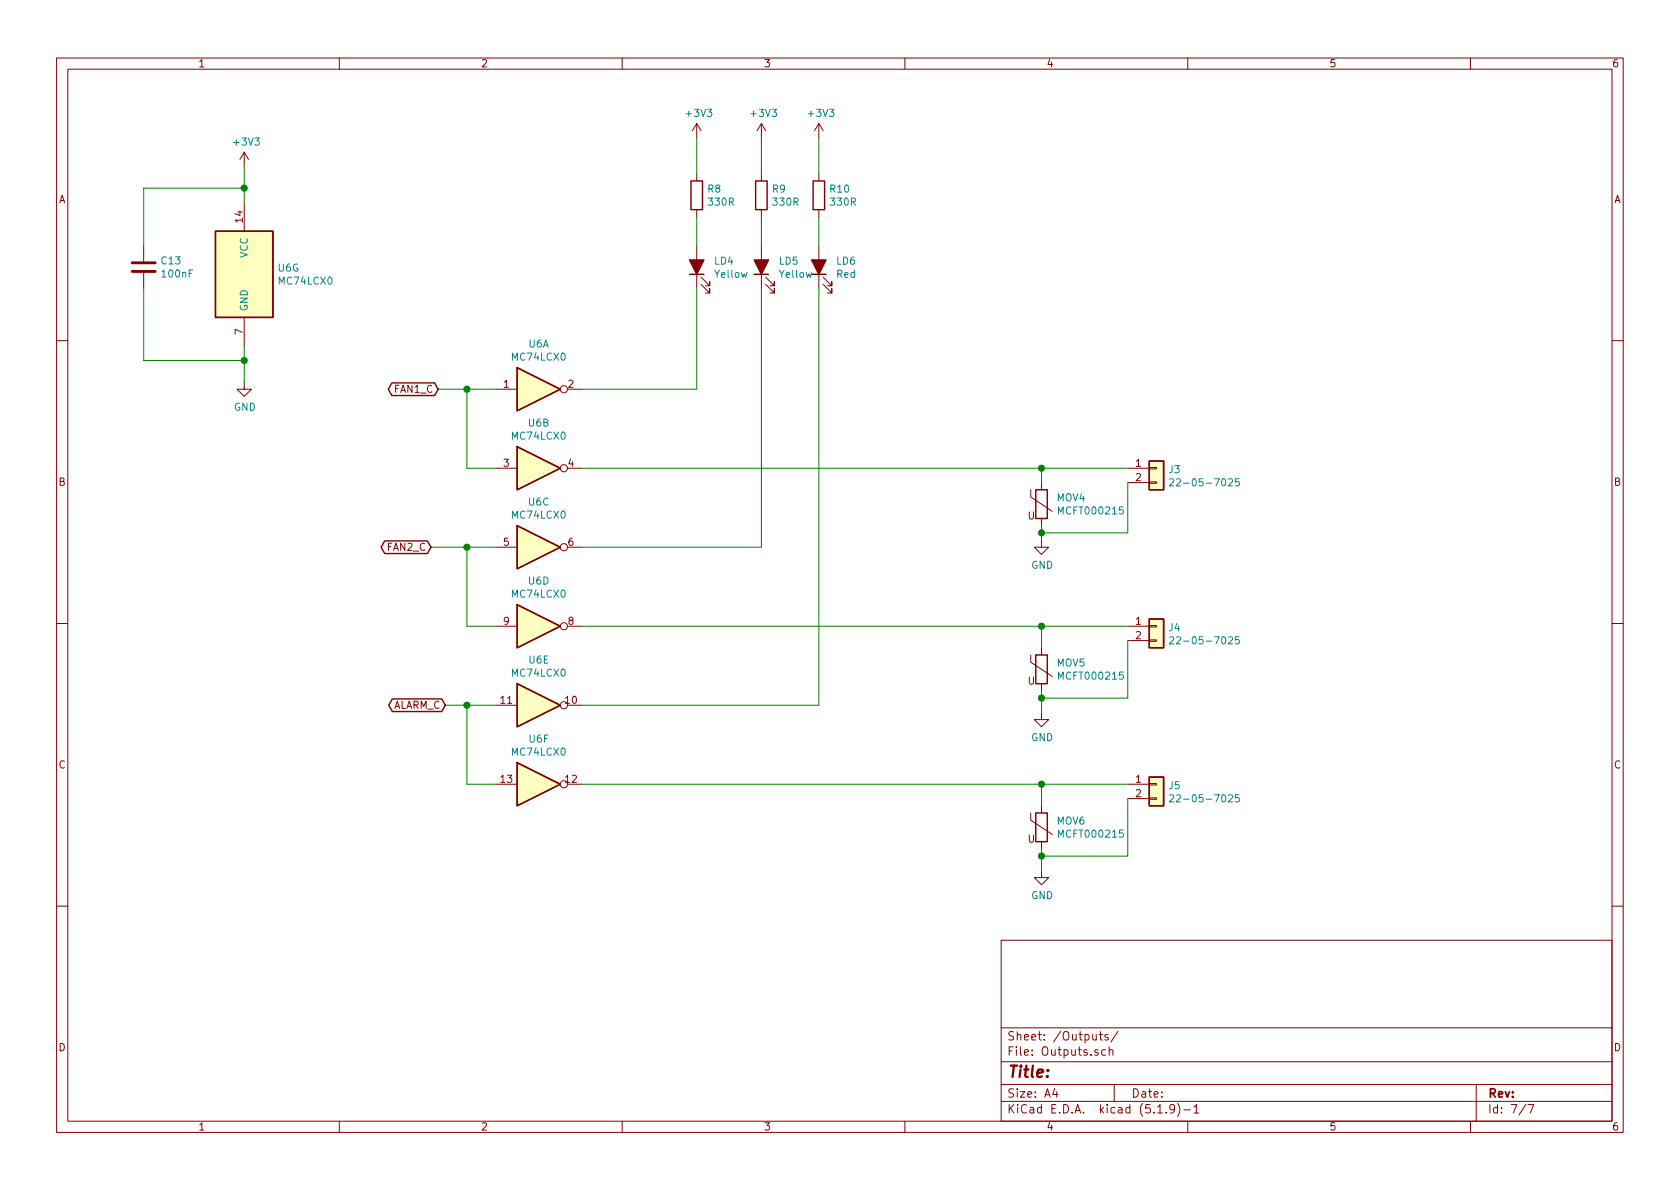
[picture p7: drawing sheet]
EESchema Schematic File Version 4
EELAYER 30 0
EELAYER END
$Descr A4 11693 8268
encoding utf-8
Sheet 7 7
Title ""
Date ""
Rev ""
Comp ""
Comment1 ""
Comment2 ""
Comment3 ""
Comment4 ""
$EndDescr
$Comp
L 74xx:74LS06 U6
U 1 1
P 3750 2700
F 0 "U6" H 3750 3017 50  0000 C CNN
F 1 "MC74LCX0" H 3750 2926 50  0000 C CNN
F 2 "Package_SO:SOIC-14_3.9x8.7mm_P1.27mm" H 3750 2700 50  0001 C CNN
F 3 "http://www.ti.com/lit/gpn/sn74LS06" H 3750 2700 50  0001 C CNN
F 4 "MC74LCX07" H 3750 2700 50  0001 C CNN "Name"
F 5 "ON" H 3750 2700 50  0001 C CNN "Manufacturer"
	1    3750 2700
	1    0    0    -1  
$EndComp
$Comp
L 74xx:74LS06 U6
U 2 1
P 3750 3250
F 0 "U6" H 3750 3567 50  0000 C CNN
F 1 "MC74LCX0" H 3750 3476 50  0000 C CNN
F 2 "Package_SO:SOIC-14_3.9x8.7mm_P1.27mm" H 3750 3250 50  0001 C CNN
F 3 "http://www.ti.com/lit/gpn/sn74LS06" H 3750 3250 50  0001 C CNN
F 4 "MC74LCX07" H 3750 3250 50  0001 C CNN "Name"
F 5 "ON" H 3750 3250 50  0001 C CNN "Manufacturer"
	2    3750 3250
	1    0    0    -1  
$EndComp
$Comp
L 74xx:74LS06 U6
U 3 1
P 3750 3800
F 0 "U6" H 3750 4117 50  0000 C CNN
F 1 "MC74LCX0" H 3750 4026 50  0000 C CNN
F 2 "Package_SO:SOIC-14_3.9x8.7mm_P1.27mm" H 3750 3800 50  0001 C CNN
F 3 "http://www.ti.com/lit/gpn/sn74LS06" H 3750 3800 50  0001 C CNN
F 4 "MC74LCX07" H 3750 3800 50  0001 C CNN "Name"
F 5 "ON" H 3750 3800 50  0001 C CNN "Manufacturer"
	3    3750 3800
	1    0    0    -1  
$EndComp
$Comp
L 74xx:74LS06 U6
U 4 1
P 3750 4350
F 0 "U6" H 3750 4667 50  0000 C CNN
F 1 "MC74LCX0" H 3750 4576 50  0000 C CNN
F 2 "Package_SO:SOIC-14_3.9x8.7mm_P1.27mm" H 3750 4350 50  0001 C CNN
F 3 "http://www.ti.com/lit/gpn/sn74LS06" H 3750 4350 50  0001 C CNN
F 4 "MC74LCX07" H 3750 4350 50  0001 C CNN "Name"
F 5 "ON" H 3750 4350 50  0001 C CNN "Manufacturer"
	4    3750 4350
	1    0    0    -1  
$EndComp
$Comp
L 74xx:74LS06 U6
U 5 1
P 3750 4900
F 0 "U6" H 3750 5217 50  0000 C CNN
F 1 "MC74LCX0" H 3750 5126 50  0000 C CNN
F 2 "Package_SO:SOIC-14_3.9x8.7mm_P1.27mm" H 3750 4900 50  0001 C CNN
F 3 "http://www.ti.com/lit/gpn/sn74LS06" H 3750 4900 50  0001 C CNN
F 4 "MC74LCX07" H 3750 4900 50  0001 C CNN "Name"
F 5 "ON" H 3750 4900 50  0001 C CNN "Manufacturer"
	5    3750 4900
	1    0    0    -1  
$EndComp
$Comp
L 74xx:74LS06 U6
U 6 1
P 3750 5450
F 0 "U6" H 3750 5767 50  0000 C CNN
F 1 "MC74LCX0" H 3750 5676 50  0000 C CNN
F 2 "Package_SO:SOIC-14_3.9x8.7mm_P1.27mm" H 3750 5450 50  0001 C CNN
F 3 "http://www.ti.com/lit/gpn/sn74LS06" H 3750 5450 50  0001 C CNN
F 4 "MC74LCX07" H 3750 5450 50  0001 C CNN "Name"
F 5 "ON" H 3750 5450 50  0001 C CNN "Manufacturer"
	6    3750 5450
	1    0    0    -1  
$EndComp
$Comp
L 74xx:74LS06 U6
U 7 1
P 1700 1900
F 0 "U6" H 1930 1946 50  0000 L CNN
F 1 "MC74LCX0" H 1930 1855 50  0000 L CNN
F 2 "Package_SO:SOIC-14_3.9x8.7mm_P1.27mm" H 1700 1900 50  0001 C CNN
F 3 "http://www.ti.com/lit/gpn/sn74LS06" H 1700 1900 50  0001 C CNN
	7    1700 1900
	1    0    0    -1  
$EndComp
$Comp
L Device:C C13
U 1 1
P 1000 1850
F 0 "C13" H 1115 1896 50  0000 L CNN
F 1 "100nF" H 1115 1805 50  0000 L CNN
F 2 "Capacitor_SMD:C_0805_2012Metric" H 1038 1700 50  0001 C CNN
F 3 "~" H 1000 1850 50  0001 C CNN
	1    1000 1850
	1    0    0    -1  
$EndComp
$Comp
L Device:R R8
U 1 1
P 4850 1350
F 0 "R8" H 4920 1396 50  0000 L CNN
F 1 "330R" H 4920 1305 50  0000 L CNN
F 2 "Resistor_SMD:R_1206_3216Metric" V 4780 1350 50  0001 C CNN
F 3 "~" H 4850 1350 50  0001 C CNN
	1    4850 1350
	1    0    0    -1  
$EndComp
$Comp
L Device:R R9
U 1 1
P 5300 1350
F 0 "R9" H 5370 1396 50  0000 L CNN
F 1 "330R" H 5370 1305 50  0000 L CNN
F 2 "Resistor_SMD:R_1206_3216Metric" V 5230 1350 50  0001 C CNN
F 3 "~" H 5300 1350 50  0001 C CNN
	1    5300 1350
	1    0    0    -1  
$EndComp
$Comp
L Device:R R10
U 1 1
P 5700 1350
F 0 "R10" H 5770 1396 50  0000 L CNN
F 1 "330R" H 5770 1305 50  0000 L CNN
F 2 "Resistor_SMD:R_1206_3216Metric" V 5630 1350 50  0001 C CNN
F 3 "~" H 5700 1350 50  0001 C CNN
	1    5700 1350
	1    0    0    -1  
$EndComp
$Comp
L Device:Varistor MOV4
U 1 1
P 7250 3500
F 0 "MOV4" H 7353 3546 50  0000 L CNN
F 1 "MCFT000215" H 7353 3455 50  0000 L CNN
F 2 "Varistor:RV_Disc_D7mm_W3.4mm_P5mm" V 7180 3500 50  0001 C CNN
F 3 "~" H 7250 3500 50  0001 C CNN
F 4 "MCFT000215" H 7250 3500 50  0001 C CNN "Name"
F 5 "multicomp" H 7250 3500 50  0001 C CNN "Manufacturer"
	1    7250 3500
	1    0    0    -1  
$EndComp
$Comp
L Device:Varistor MOV6
U 1 1
P 7250 5750
F 0 "MOV6" H 7353 5796 50  0000 L CNN
F 1 "MCFT000215" H 7353 5705 50  0000 L CNN
F 2 "Varistor:RV_Disc_D7mm_W3.4mm_P5mm" V 7180 5750 50  0001 C CNN
F 3 "~" H 7250 5750 50  0001 C CNN
F 4 "MCFT000215" H 7250 5750 50  0001 C CNN "Name"
F 5 "multicomp" H 7250 5750 50  0001 C CNN "Manufacturer"
	1    7250 5750
	1    0    0    -1  
$EndComp
$Comp
L Device:LED_ALT LD4
U 1 1
P 4850 1850
F 0 "LD4" V 4889 1732 50  0000 R CNN
F 1 "Yellow" V 4798 1732 50  0000 R CNN
F 2 "LED_THT:LED_D5.0mm" H 4850 1850 50  0001 C CNN
F 3 "~" H 4850 1850 50  0001 C CNN
F 4 "703-0098" H 4850 1850 50  0001 C CNN "Name"
F 5 "multicomp" H 4850 1850 50  0001 C CNN "Manufacturer"
	1    4850 1850
	0    -1   -1   0   
$EndComp
$Comp
L Device:LED_ALT LD5
U 1 1
P 5300 1850
F 0 "LD5" V 5339 1732 50  0000 R CNN
F 1 "Yellow" V 5248 1732 50  0000 R CNN
F 2 "LED_THT:LED_D5.0mm" H 5300 1850 50  0001 C CNN
F 3 "~" H 5300 1850 50  0001 C CNN
F 4 "703-0098" H 5300 1850 50  0001 C CNN "Name"
F 5 "multicomp" H 5300 1850 50  0001 C CNN "Manufacturer"
	1    5300 1850
	0    -1   -1   0   
$EndComp
$Comp
L Device:LED_ALT LD6
U 1 1
P 5700 1850
F 0 "LD6" V 5739 1732 50  0000 R CNN
F 1 "Red" V 5648 1732 50  0000 R CNN
F 2 "LED_THT:LED_D5.0mm" H 5700 1850 50  0001 C CNN
F 3 "~" H 5700 1850 50  0001 C CNN
F 4 "703-0100" H 5700 1850 50  0001 C CNN "Name"
F 5 "multicomp" H 5700 1850 50  0001 C CNN "Manufacturer"
	1    5700 1850
	0    -1   -1   0   
$EndComp
$Comp
L Connector_Generic:Conn_01x02 J3
U 1 1
P 8050 3250
F 0 "J3" H 8130 3242 50  0000 L CNN
F 1 "22-05-7025" H 8130 3151 50  0000 L CNN
F 2 "PCDB_project:IO2" H 8050 3250 50  0001 C CNN
F 3 "~" H 8050 3250 50  0001 C CNN
F 4 "22-05-7025" H 8050 3250 50  0001 C CNN "Name"
F 5 "Molex" H 8050 3250 50  0001 C CNN "Manufacturer"
	1    8050 3250
	1    0    0    -1  
$EndComp
$Comp
L Connector_Generic:Conn_01x02 J4
U 1 1
P 8050 4350
F 0 "J4" H 8130 4342 50  0000 L CNN
F 1 "22-05-7025" H 8130 4251 50  0000 L CNN
F 2 "PCDB_project:IO2" H 8050 4350 50  0001 C CNN
F 3 "~" H 8050 4350 50  0001 C CNN
F 4 "22-05-7025" H 8050 4350 50  0001 C CNN "Name"
F 5 "Molex" H 8050 4350 50  0001 C CNN "Manufacturer"
	1    8050 4350
	1    0    0    -1  
$EndComp
$Comp
L Connector_Generic:Conn_01x02 J5
U 1 1
P 8050 5450
F 0 "J5" H 8130 5442 50  0000 L CNN
F 1 "22-05-7025" H 8130 5351 50  0000 L CNN
F 2 "PCDB_project:IO2" H 8050 5450 50  0001 C CNN
F 3 "~" H 8050 5450 50  0001 C CNN
F 4 "22-05-7025" H 8050 5450 50  0001 C CNN "Name"
F 5 "Molex" H 8050 5450 50  0001 C CNN "Manufacturer"
	1    8050 5450
	1    0    0    -1  
$EndComp
$Comp
L power:+3V3 #PWR0136
U 1 1
P 4850 950
F 0 "#PWR0136" H 4850 800 50  0001 C CNN
F 1 "+3V3" H 4865 1123 50  0000 C CNN
F 2 "" H 4850 950 50  0001 C CNN
F 3 "" H 4850 950 50  0001 C CNN
	1    4850 950 
	1    0    0    -1  
$EndComp
$Comp
L power:GND #PWR0137
U 1 1
P 7250 3750
F 0 "#PWR0137" H 7250 3500 50  0001 C CNN
F 1 "GND" H 7255 3577 50  0000 C CNN
F 2 "" H 7250 3750 50  0001 C CNN
F 3 "" H 7250 3750 50  0001 C CNN
	1    7250 3750
	1    0    0    -1  
$EndComp
$Comp
L power:GND #PWR0138
U 1 1
P 1700 2650
F 0 "#PWR0138" H 1700 2400 50  0001 C CNN
F 1 "GND" H 1705 2477 50  0000 C CNN
F 2 "" H 1700 2650 50  0001 C CNN
F 3 "" H 1700 2650 50  0001 C CNN
	1    1700 2650
	1    0    0    -1  
$EndComp
$Comp
L power:+3V3 #PWR0139
U 1 1
P 1700 1150
F 0 "#PWR0139" H 1700 1000 50  0001 C CNN
F 1 "+3V3" H 1715 1323 50  0000 C CNN
F 2 "" H 1700 1150 50  0001 C CNN
F 3 "" H 1700 1150 50  0001 C CNN
	1    1700 1150
	1    0    0    -1  
$EndComp
Wire Wire Line
	1700 1150 1700 1300
Wire Wire Line
	1000 1700 1000 1300
Wire Wire Line
	1000 1300 1700 1300
Connection ~ 1700 1300
Wire Wire Line
	1700 1300 1700 1400
Wire Wire Line
	1000 2000 1000 2500
Wire Wire Line
	1000 2500 1700 2500
Wire Wire Line
	1700 2500 1700 2400
Wire Wire Line
	1700 2500 1700 2650
Connection ~ 1700 2500
Text GLabel 3050 2700 0    50   BiDi ~ 0
FAN1_C
Text GLabel 3000 3800 0    50   BiDi ~ 0
FAN2_C
Text GLabel 3100 4900 0    50   BiDi ~ 0
ALARM_C
$Comp
L power:GND #PWR0140
U 1 1
P 7250 4950
F 0 "#PWR0140" H 7250 4700 50  0001 C CNN
F 1 "GND" H 7255 4777 50  0000 C CNN
F 2 "" H 7250 4950 50  0001 C CNN
F 3 "" H 7250 4950 50  0001 C CNN
	1    7250 4950
	1    0    0    -1  
$EndComp
$Comp
L power:GND #PWR0141
U 1 1
P 7250 6050
F 0 "#PWR0141" H 7250 5800 50  0001 C CNN
F 1 "GND" H 7255 5877 50  0000 C CNN
F 2 "" H 7250 6050 50  0001 C CNN
F 3 "" H 7250 6050 50  0001 C CNN
	1    7250 6050
	1    0    0    -1  
$EndComp
$Comp
L power:+3V3 #PWR0142
U 1 1
P 5300 950
F 0 "#PWR0142" H 5300 800 50  0001 C CNN
F 1 "+3V3" H 5315 1123 50  0000 C CNN
F 2 "" H 5300 950 50  0001 C CNN
F 3 "" H 5300 950 50  0001 C CNN
	1    5300 950 
	1    0    0    -1  
$EndComp
$Comp
L power:+3V3 #PWR0143
U 1 1
P 5700 950
F 0 "#PWR0143" H 5700 800 50  0001 C CNN
F 1 "+3V3" H 5715 1123 50  0000 C CNN
F 2 "" H 5700 950 50  0001 C CNN
F 3 "" H 5700 950 50  0001 C CNN
	1    5700 950 
	1    0    0    -1  
$EndComp
Wire Wire Line
	4850 950  4850 1200
Wire Wire Line
	4850 1500 4850 1700
Wire Wire Line
	5300 1500 5300 1700
Wire Wire Line
	5700 1500 5700 1700
Wire Wire Line
	5700 1200 5700 950 
Wire Wire Line
	5300 950  5300 1200
Wire Wire Line
	4850 2000 4850 2700
Wire Wire Line
	4850 2700 4050 2700
Wire Wire Line
	4050 3800 5300 3800
Wire Wire Line
	5300 3800 5300 2000
Wire Wire Line
	4050 4900 5700 4900
Wire Wire Line
	5700 4900 5700 2000
Wire Wire Line
	4050 3250 7250 3250
Wire Wire Line
	7250 3750 7250 3700
Connection ~ 7250 3250
Wire Wire Line
	7250 3250 7850 3250
Wire Wire Line
	4050 5450 7250 5450
Wire Wire Line
	7850 4450 7850 4850
Wire Wire Line
	7850 4850 7250 4850
Wire Wire Line
	7250 4850 7250 4950
$Comp
L Device:Varistor MOV5
U 1 1
P 7250 4650
F 0 "MOV5" H 7353 4696 50  0000 L CNN
F 1 "MCFT000215" H 7353 4605 50  0000 L CNN
F 2 "Varistor:RV_Disc_D7mm_W3.4mm_P5mm" V 7180 4650 50  0001 C CNN
F 3 "~" H 7250 4650 50  0001 C CNN
F 4 "MCFT000215" H 7250 4650 50  0001 C CNN "Name"
F 5 "multicomp" H 7250 4650 50  0001 C CNN "Manufacturer"
	1    7250 4650
	1    0    0    -1  
$EndComp
Wire Wire Line
	7250 4800 7250 4850
Connection ~ 7250 4850
Wire Wire Line
	7250 5600 7250 5450
Connection ~ 7250 5450
Wire Wire Line
	7250 5450 7850 5450
Wire Wire Line
	7250 5900 7250 5950
Wire Wire Line
	7850 5550 7850 5950
Wire Wire Line
	7850 5950 7250 5950
Connection ~ 7250 5950
Wire Wire Line
	7250 5950 7250 6050
Wire Wire Line
	4050 4350 7250 4350
Wire Wire Line
	7250 4500 7250 4350
Connection ~ 7250 4350
Wire Wire Line
	7250 4350 7850 4350
Wire Wire Line
	7250 3250 7250 3350
Wire Wire Line
	7850 3350 7850 3700
Wire Wire Line
	7250 3700 7850 3700
Connection ~ 7250 3700
Wire Wire Line
	7250 3700 7250 3650
Wire Wire Line
	3050 2700 3250 2700
Wire Wire Line
	3250 2700 3250 3250
Wire Wire Line
	3250 3250 3450 3250
Connection ~ 3250 2700
Wire Wire Line
	3250 2700 3450 2700
Wire Wire Line
	3000 3800 3250 3800
Wire Wire Line
	3250 3800 3250 4350
Wire Wire Line
	3250 4350 3450 4350
Connection ~ 3250 3800
Wire Wire Line
	3250 3800 3450 3800
Wire Wire Line
	3100 4900 3250 4900
Wire Wire Line
	3250 4900 3250 5450
Wire Wire Line
	3250 5450 3450 5450
Connection ~ 3250 4900
Wire Wire Line
	3250 4900 3450 4900
$EndSCHEMATC
